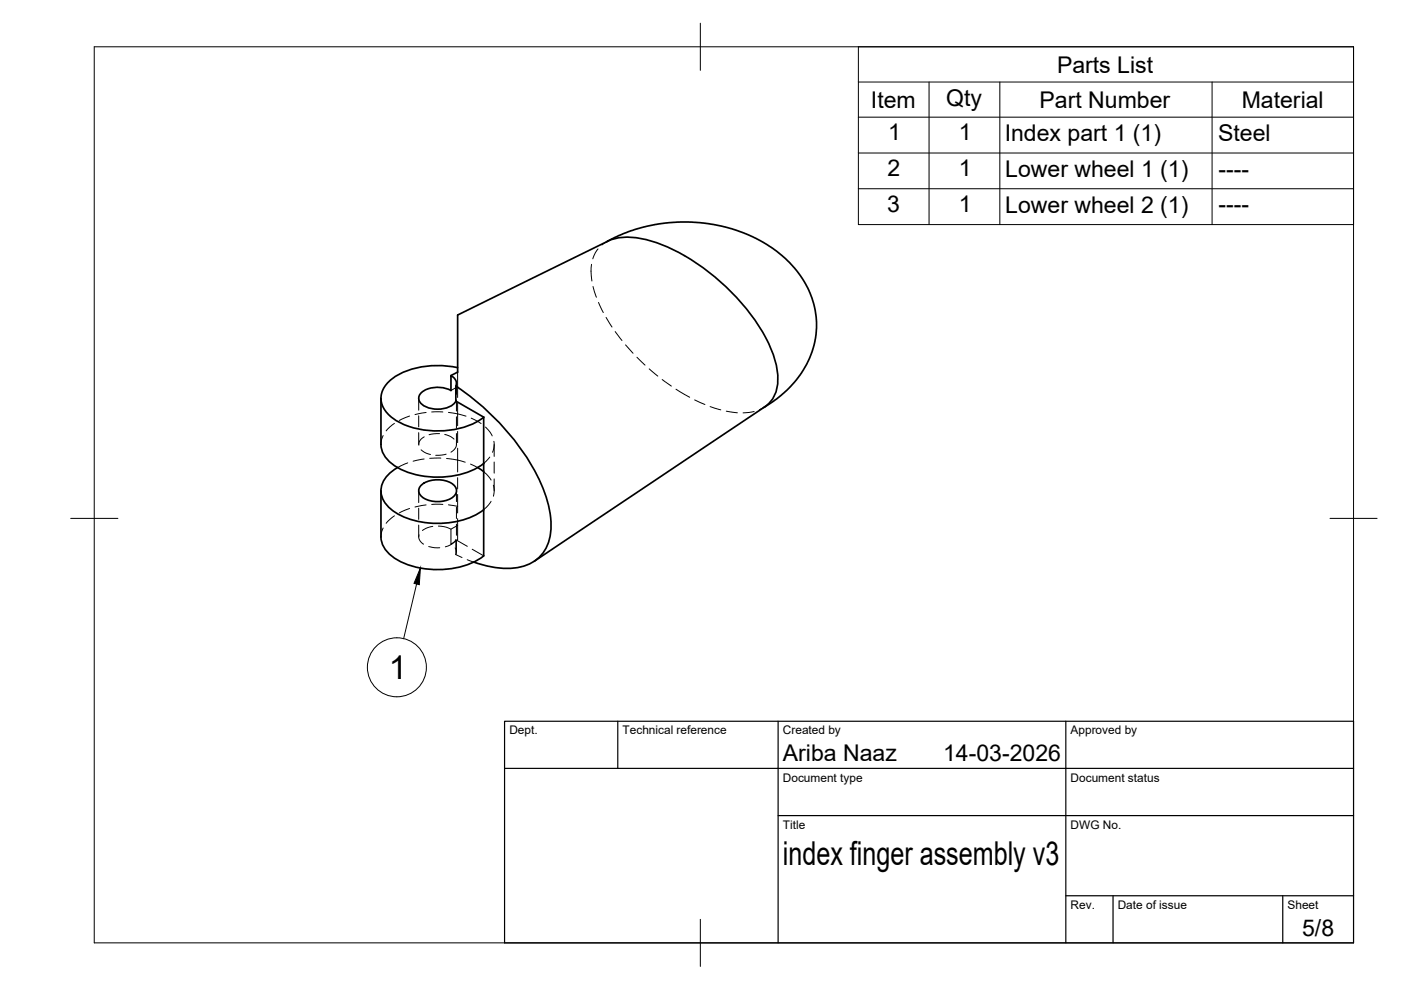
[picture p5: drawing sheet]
<svg xmlns="http://www.w3.org/2000/svg" width="297mm" height="210mm" viewBox="0 0 297 210" stroke-linecap="round" stroke-linejoin="round" font-family="sans-serif">
<!-- layer: Visible -->
<g fill="none" stroke="#000" stroke-width=".36">
<path d="M128.7 51.2l2.4-1.2 2.7-1.1 2.7-.8 3.1-.6 2.2-.3 4.1-.1 5.4 .5 3.7 .9 2.6 .9 2.6 1.1 2.5 1.4 2 1.4 2.5 2.2 1.8 2 1.4 2a17.9 17.9 0 0 1-2.7 22.3l-2.9 2.7-2.8 1.9M95.6 79.6l1.4-.7v-12.1l31.8-15.6a12.7 12.7 0 0 1 9.1-.1 44.7 44.7 0 0 1 21.3 15.5 25.8 25.8 0 0 1 5.7 13.3 7 7 0 0 1-2.8 6.3M97 78a18.4 18.4 0 0 0-13.5 2.1 5.2 5.2 0 0 0-2.5 5.5 8.1 8.1 0 0 0 5.7 4.8 18.8 18.8 0 0 0 15-1.3l.9-.6M80.8 84.4v9.8a5.9 5.9 0 0 0 3.6 5 18.7 18.7 0 0 0 17.4-.4l.8-.5M84.3 99.1a5.6 5.6 0 0 0-3.5 5.6 7.2 7.2 0 0 0 4.7 4.8 18.8 18.8 0 0 0 16.3-.9l.8-.5M96.6 81.9l.2-.5-.2-.7-.3-.5-.7-.6v3.2a5.9 5.9 0 0 0-6.4 .6 1.68 1.68 0 0 0 .9 2.7 5.8 5.8 0 0 0 6.3-.6l.3-.5M96.6 81.9v3.1l6 3.4M96.6 81.9a50.7 50.7 0 0 1 18.6 21.9 18.4 18.4 0 0 1 1.3 10.6 8 8 0 0 1-7.5 6 19.3 19.3 0 0 1-8.6-1.2M101.3 99.1l1.3 .9M102.6 98.2v19.6a17.7 17.7 0 0 1-14.8 2.3 9.6 9.6 0 0 1-6.7-4.7l-.3-1.6v-9.8M102.6 88.4v9.8M162.1 86.3l-48.8 32.7"/>
<path d="M89.4 102.8a5.8 5.8 0 0 1 6.8 0 1.67 1.67 0 0 1-.6 2.9 6 6 0 0 1-6.2-.4 1.55 1.55 0 0 1 0-2.5z"/>
</g>
<!-- layer: Hidden -->
<g fill="none" stroke="#000" stroke-width=".21">
<path d="M125.4 56l-.1 1.5 .2 2.1M126.8 52.8l-.6 .8-.5 1.3M128.7 51.2l-.2 .2M128.8 51.2l-1.2 .7M97 78.9v5.4M125.7 60.7l.7 2.3M126.9 64.1l1 2.2M128.5 67.3l1.3 2M130.4 70.3l1.5 1.9M132.6 73.1l1.6 1.8M135 75.7l1.8 1.7M137.6 78.2l1.9 1.5"/>
<path d="M81.2 92.3l-.3 .8-.1 1.1M83.6 89.8l-1.7 1.5M86.4 98.1l-2.1 1M86.8 88.2l-2.1 .9M88.8 84.4v2.6M88.8 88.2v2.3M88.8 91.7v2.5M89.3 95.4l.7 .5 1.3 .5M89.9 97.3l-2.3 .5M89.9 92.6l-.6 .5a1.45 1.45 0 0 0-.5 1.3M90.3 87.5l-2.3 .4M91.5 87.3h2.4"/>
<path d="M93.2 91.9l-2.2 .3M93.5 97.1l-2.4 .1M94.3 92.1l1.3 .5 .7 .5M94.6 96.3l-2.2 .2M94.7 97.2l2.3 .4 1.6 .4M95.1 87.4l3.7 .8M96.8 94.1l-.3 1-.9 .8M96.8 81.3v2.3M96.8 84.8v2.4M96.8 88.4v2.3M96.8 91.9v2.3M97 85.5v4.8"/>
<path d="M97 91.5v2.3M97 95v5.1M97 82l-1.4 .8M99.8 98.4l1.5 .7M99.9 88.7l2.1 1.1M102.9 90.5l1 1.2 .5 .7M103.8 96.9l-1.2 1.3M104.7 93.6l.1 .9-.4 1.4M104.8 94.2v2.6M104.8 98v2.3M140.4 80.5l1.9 1.4M143.3 82.5l2.9 1.7"/>
<path d="M147.3 84.8l2.2 1M150.6 86.2l2.2 .7M154 87.2l2.3 .3M159.9 87.2l-2.4 .3M162 86.4l-.2 .1M162.1 86.3l-1.1 .6M81.2 111.9l-.3 .8-.1 1.1M83.6 109.4l-1.7 1.5M86.8 107.8l-2.1 .9M88.8 104v2.6M88.8 107.8v2.3M88.8 111.3v2.5"/>
<path d="M88.9 113.4a1.7 1.7 0 0 0 .9 2M90.3 107.1l-2.3 .4M90.9 115.9l1.3 .2h1M91.5 106.9h2.4M91.8 111.6l-1.5 .4-.7 .5M95.1 107l1.9 .4M95.6 115.4h.1M96.5 116.2l.3 .7-.2 .7M96.6 117.6l1.4 .6M96.6 114.4l-.8 .9-1.4 .6M96.8 104v2.4M96.8 107.5v2.4"/>
<path d="M96.8 111.1v2.4M96.8 114.7v2.3M97 111.4l-1.4 .8-.9-.4-1.8-.3M97 111.4v3.1l-1.4 .9v-3.2M97 101.3v2.3M97 104.8v4M97 110v1.4M99.1 118.7l1.3 .5M99.1 115.8l-2.5-1.4v3.2M100.1 116.5l2.5 1.3M102.6 100l1 1 .5 .8M104.1 106.3l-.5 .8-1 .9"/>
<path d="M104.6 102.9l.2 .9-.2 1.4M104.8 101.5v2.5"/>
</g>
<!-- layer: BORDER -->
<path d="M20 9.9h267v190h-267zM148.5 4.9v10M15 109.9h10M282 109.9h10M148.5 194.9v10" fill="none" stroke="#000" stroke-width=".21"/>
<!-- layer: TITLEBLOCK -->
<path d="M107 152.9h180v47h-180zM131 152.9v10M165 152.9v47M226 152.9v47M107 162.9h180M165 172.9h122M226 189.9h61M236 189.9v10M272 189.9v10" fill="none" stroke="#000" stroke-width=".25"/>
<!-- layer: Parts Lists -->
<path d="M182 9.9h105v37.7h-105zM182 17.4h105M197 17.4v30.2M212 17.4v30.2M257 17.4v30.2M182 24.8h105M182 32.4h105M182 40h105" fill="none" stroke="#000" stroke-width=".21"/>
<!-- layer: Balloons -->
<circle cx="84.1" cy="141.5" r="6.3" fill="none" stroke="#000" stroke-width=".21"/>
<!-- layer: 0 -->
<path d="M89.1 120.4l-.2 3.6-1.1-.3z" fill="#000" stroke="#000" stroke-width=".21"/>
<path d="M88.3 123.8l-2.7 11.6" fill="none" stroke="#000" stroke-width=".21"/>
<g font-size="7">
<text x="82.5" y="144">1</text>
<text x="166" y="183.4">index finger assembly v3</text>
</g>
<g font-size="4.9">
<text x="224.1" y="15.4">Parts List</text>
<text x="184.7" y="22.8">Item</text>
<text x="200.6" y="22.4">Qty</text>
<text x="220.4" y="22.8">Part Number</text>
<text x="263.3" y="22.8">Material</text>
<text x="188.3" y="29.8">1</text>
<text x="203.3" y="29.8">1</text>
<text x="213" y="29.9">Index part 1 (1)</text>
<text x="258.3" y="29.9">Steel</text>
<text x="188.2" y="37.4">2</text>
<text x="203.3" y="37.4">1</text>
<text x="213.1" y="37.5">Lower wheel 1 (1)</text>
<text x="258.3" y="37.4">----</text>
<text x="188.1" y="45">3</text>
<text x="203.3" y="45">1</text>
<text x="213.1" y="45.1">Lower wheel 2 (1)</text>
<text x="258.3" y="45">----</text>
<text x="166" y="161.4">Ariba Naaz</text>
<text x="200" y="161.4">14-03-2026</text>
<text x="276.1" y="198.6">5/8</text>
</g>
<g font-size="2.5">
<text x="108" y="155.7">Dept.</text>
<text x="132" y="155.7">Technical reference</text>
<text x="166" y="155.7">Created by</text>
<text x="227" y="155.7">Approved by</text>
<text x="166" y="165.7">Document type</text>
<text x="227" y="165.7">Document status</text>
<text x="166" y="175.7">Title</text>
<text x="227" y="175.7">DWG No.</text>
<text x="227" y="192.7">Rev.</text>
<text x="237" y="192.7">Date of issue</text>
<text x="273" y="192.7">Sheet</text>
</g>
</svg>
